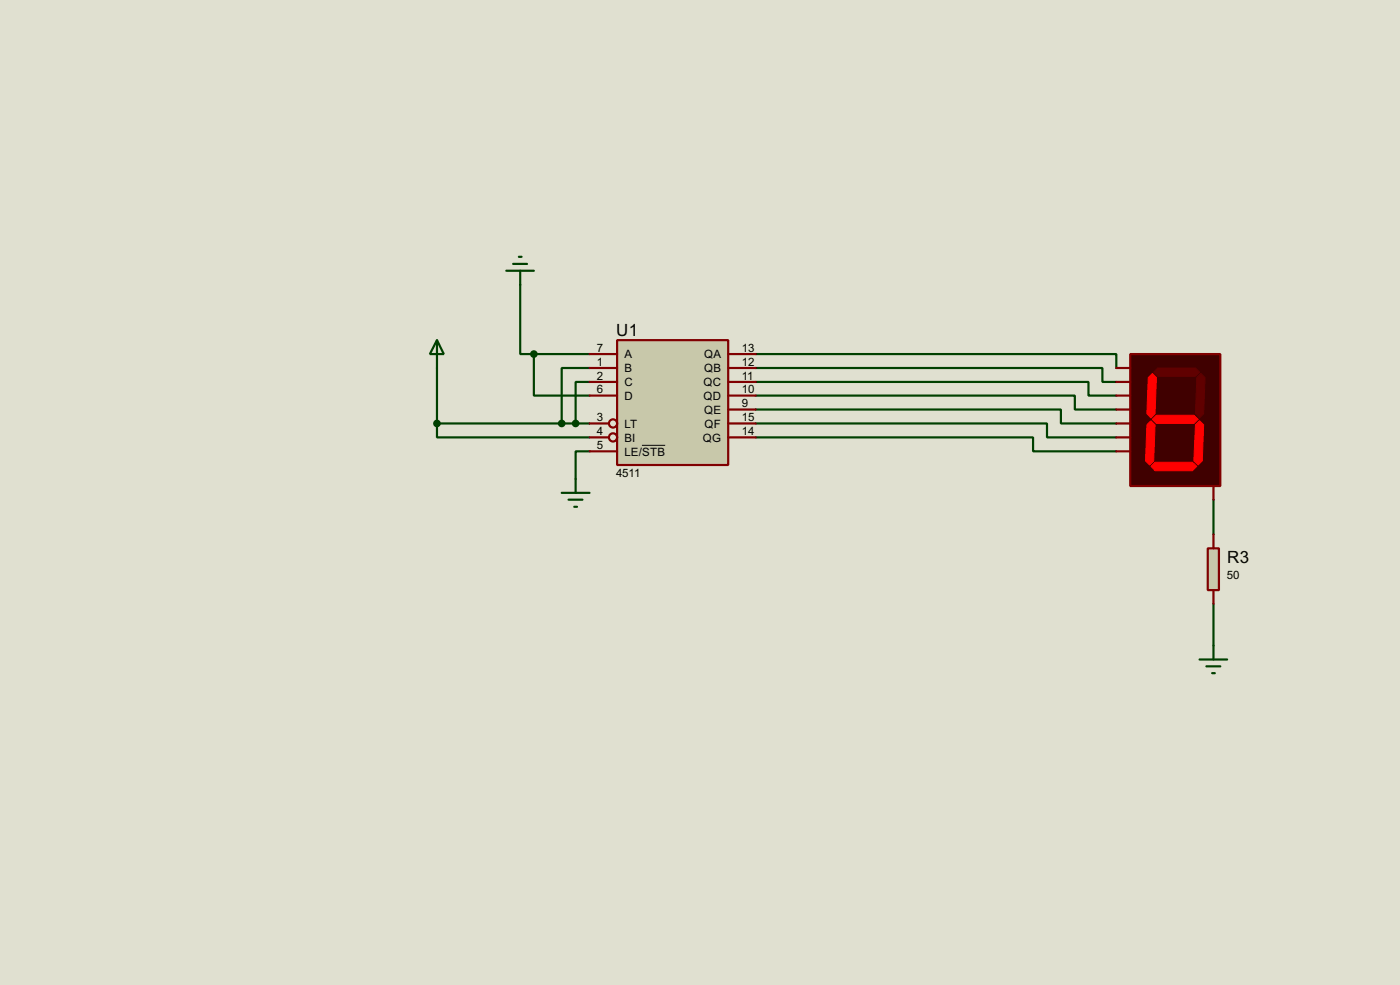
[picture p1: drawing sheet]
<svg xmlns="http://www.w3.org/2000/svg" width="256mm" height="180mm" viewBox="0 0 256 180" stroke-linecap="round" stroke-linejoin="round" font-family="sans-serif">
<path d="M0 0h256.5v180.3h-256.5z" fill="#e0e0d0"/>
<g fill="none" stroke="#004000" stroke-width=".4">
<path d="M95.3 52.1v12.7h2.5M80.1 77.5v2.6h27.9M80.1 67.4v10.1M80.1 77.5h27.9M97.8 64.8v7.6h10.2M97.8 64.8h10.2M108 67.4h-5.1v10.1M108 69.9h-2.5v7.6M138.5 64.8h66v2.6M138.5 67.4h63.5v2.5h2.5M138.5 69.9h60.9v2.5h5.1M138.5 72.4h58.4v2.6h7.6"/>
<path d="M138.5 75h55.9v2.5h10.1M138.5 77.5h53.3v2.6h12.7M108 82.6h-2.5v5.1M138.5 80.1h50.8v2.5h15.2M222.3 91.5v6.3M222.3 110.5v7.7"/>
</g>
<path d="M207.1 64.8h16.5v24.2h-16.5z" fill="#400000" stroke="#800000" stroke-width=".4"/>
<g fill="#600000" stroke="#600000" stroke-width=".18">
<path d="M211.4 68.1l.7-.7h6.9l.8 .7-.8 .8h-6.9z" fill-rule="evenodd"/>
<path d="M219.3 69.1l.7-.7 .8 .7-.3 6.6-.7 .8-.8-.8z" fill-rule="evenodd"/>
</g>
<g fill="#f00" stroke="#f00" stroke-width=".18">
<path d="M219 77.8l.8-.8 .7 .8-.2 6.6-.8 .7-.8-.7z" fill-rule="evenodd"/>
<path d="M210.9 85.4l.7-.8h6.9l.8 .8-.8 .8h-6.9z" fill-rule="evenodd"/>
<path d="M210.1 77.8l.8-.8 .7 .8-.2 6.6-.8 .7-.7-.7z" fill-rule="evenodd"/>
<path d="M210.4 69.1l.7-.7 .8 .7-.3 6.6-.7 .8-.8-.8z" fill-rule="evenodd"/>
<path d="M211.1 76.8l.8-.8h6.8l.8 .8-.8 .7h-6.8z" fill-rule="evenodd"/>
</g>
<path d="M204.5 67.4h2.6M204.5 69.9h2.6M204.5 72.4h2.6M204.5 75h2.6M204.5 77.5h2.6M204.5 80.1h2.6M204.5 82.6h2.6M222.3 89v2.5" fill="none" stroke="#800000" stroke-width=".4"/>
<path d="M113.1 62.3h20.3v22.8h-20.3z" fill="#c8c8aa" stroke="#800000" stroke-width=".4"/>
<g fill="none" stroke="#800000" stroke-width=".4">
<path d="M108 64.8h5.1M108 67.4h5.1M108 69.9h5.1M108 72.4h5.1M108 77.5h3.6M133.4 64.8h5.1M133.4 67.4h5.1M133.4 69.9h5.1M133.4 72.4h5.1M133.4 77.5h5.1M133.4 75h5.1M108 80.1h3.6"/>
<path d="M108 82.6h5.1M133.4 80.1h5.1"/>
<circle cx="112.3" cy="77.5" r=".75"/>
<circle cx="112.3" cy="80.1" r=".75"/>
</g>
<path d="M117.6 81.5h4.3" fill="none" stroke="#000" stroke-width=".18"/>
<path d="M80.1 62.3l1.2 2.5h-2.5zM80.1 62.3v5.1M102.9 90.2h5.1M104.2 91.5h2.5M105.2 92.8h.5M105.5 87.7v2.5M222.3 118.2v2.5M219.8 120.7h5M221 122h2.6M222.1 123.2h.5" fill="none" stroke="#004000" stroke-width=".4"/>
<circle cx="80" cy="77.5" r=".5" fill="#004000" stroke="#004000" stroke-width=".4"/>
<path d="M221.3 100.4h2v7.6h-2z" fill="#c8c8aa" stroke="#800000" stroke-width=".4"/>
<path d="M222.3 97.8v2.6M222.3 108v2.5" fill="none" stroke="#800000" stroke-width=".4"/>
<path d="M92.8 49.6h5M94 48.3h2.6M95.1 47h.5M95.3 49.6v2.5" fill="none" stroke="#004000" stroke-width=".4"/>
<g fill="#004000" stroke="#004000" stroke-width=".4">
<circle cx="102.9" cy="77.5" r=".5"/>
<circle cx="105.4" cy="77.5" r=".5"/>
<circle cx="97.8" cy="64.8" r=".5"/>
</g>
<g font-size="3.5">
<text x="112.9" y="61.4">U1</text>
<text x="224.8" y="103.1">R3</text>
</g>
<g font-size="2.4">
<text x="109.4" y="64.4">7</text>
<text x="114.4" y="65.6">A</text>
<text x="129" y="65.6">QA</text>
<text x="135.9" y="64.4">13</text>
<text x="109.4" y="67">1</text>
<text x="109.4" y="69.5">2</text>
<text x="109.4" y="72">6</text>
<text x="114.4" y="68.1">B</text>
<text x="114.4" y="70.7">C</text>
<text x="128.9" y="70.7">QC</text>
<text x="129" y="68.1">QB</text>
<text x="135.9" y="67">12</text>
<text x="135.9" y="69.5">11</text>
<text x="135.9" y="72">10</text>
<text x="109.4" y="77.1">3</text>
<text x="114.4" y="73.2">D</text>
<text x="128.9" y="73.2">QD</text>
<text x="129" y="75.8">QE</text>
<text x="135.9" y="74.6">9</text>
<text x="135.9" y="77.1">15</text>
<text x="109.4" y="79.7">4</text>
<text x="109.4" y="82.2">5</text>
<text x="114.4" y="78.3">LT</text>
<text x="114.4" y="80.8">BI</text>
<text x="114.4" y="83.4">LE/STB</text>
<text x="128.7" y="80.8">QG</text>
<text x="129.1" y="78.3">QF</text>
<text x="135.9" y="79.7">14</text>
<text x="112.9" y="87.3">4511</text>
<text x="224.8" y="106">50</text>
</g>
</svg>
